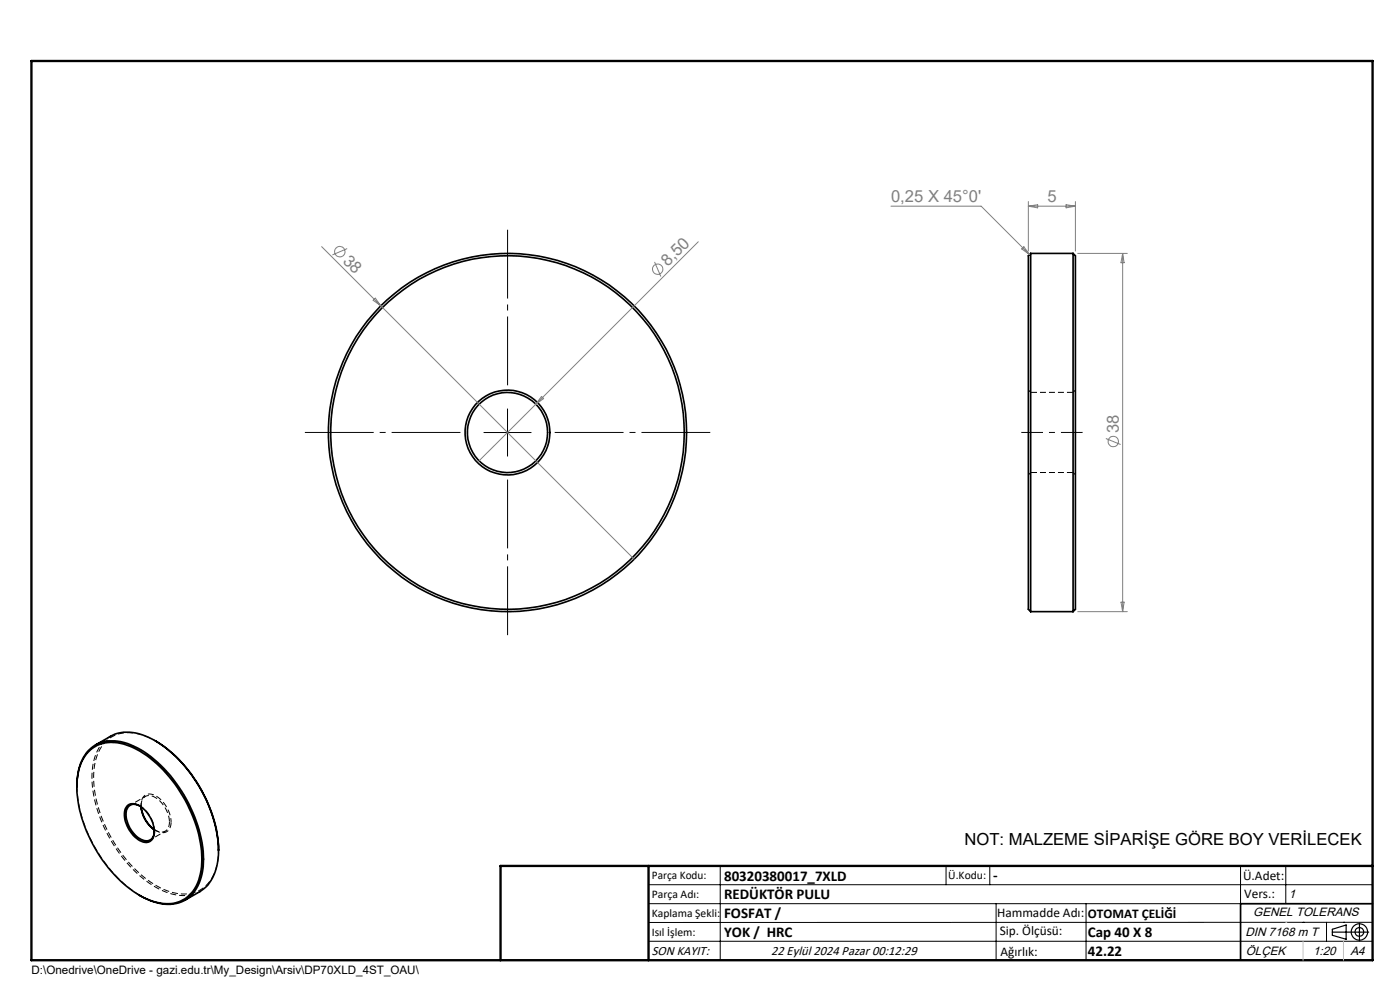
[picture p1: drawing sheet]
<svg xmlns="http://www.w3.org/2000/svg" width="297mm" height="210mm" viewBox="0 0 297 210" stroke-linecap="round" stroke-linejoin="round" font-family="sans-serif">
<g fill="none" stroke="#000" stroke-width=".35">
<path d="M218.7 53.8v75.9M218.7 53.8l-.5 .4v75l.5 .5M218.7 53.8h8.9M227.6 53.8v75.9M227.6 53.8l.5 .4v75l-.5 .5M218.7 129.7h8.9M19.2 159.1a7.9 7.9 0 0 1 8.4-.8 26.6 26.6 0 0 1 13 14.1 21.2 21.2 0 0 1 1.7 13.6 7.2 7.2 0 0 1-9.7 5.2 23 23 0 0 1-11.4-9.6 27 27 0 0 1-4.9-15.9 9.9 9.9 0 0 1 2.9-6.6zM20.2 158l3.2-1.8a9.1 9.1 0 0 1 9 .6 29.5 29.5 0 0 1 13.5 19.2l.4 2.7 .1 1.7M32.9 157.1a29.2 29.2 0 0 1 13.5 23.3M16.3 166.9a10.7 10.7 0 0 1 2.9-8.1 7.8 7.8 0 0 1 8.6-.8 26.2 26.2 0 0 1 12.2 12.5 24.2 24.2 0 0 1 2.9 14.9 7.3 7.3 0 0 1-7.4 6.4 12.4 12.4 0 0 1-5.9-1.9M27.2 170.8a2.61 2.61 0 0 1 3.1 .7 6.1 6.1 0 0 1 2.2 6.3 1.9 1.9 0 0 1-2.8 .5 6.5 6.5 0 0 1-3.1-6.8zM29.7 171a1.85 1.85 0 0 0-2.2-.1 1.85 1.85 0 0 0-.8 2.1 6 6 0 0 0 4.3 5.4 1.74 1.74 0 0 0 1.7-2.1"/>
<path d="M29.9 171.2a6.7 6.7 0 0 0 2.8 4.8 7.1 7.1 0 0 1-2.7-4.8M46.4 180.4a10.4 10.4 0 0 1-3.2 8.2l-4 2.4M291.2 191.7h-28v12"/>
<circle cx="107.7" cy="91.7" r="37.5"/>
<circle cx="107.7" cy="91.7" r="38"/>
<circle cx="107.7" cy="91.7" r="9"/>
<circle cx="107.7" cy="91.7" r="8.5"/>
</g>
<path d="M218.7 83.2l-.5-.5M228.2 82.7l-.5 .5M218.2 100.7l.5-.5M227.7 100.2l.5 .5" fill="none" stroke="#000" stroke-width=".21" stroke-dasharray="1.3 .6" stroke-dashoffset=".4" stroke-linecap="butt"/>
<path d="M227.7 83.2h-9M218.7 100.2h9M29.9 171.1a1.91 1.91 0 0 1 1-2.2 1.91 1.91 0 0 1 2.3 .4 6.7 6.7 0 0 1 2.7 5.1" fill="none" stroke="#000" stroke-width=".21" stroke-dasharray="1.3 .6" stroke-dashoffset="-.1" stroke-linecap="butt"/>
<path d="M29.8 171l-.2-.1M29.9 170.7v.2M32.7 176a2.03 2.03 0 0 0 3.4-.5l.2-1.1M32.8 176.4v-.2M32.9 176.1l.2 .1M29.8 190a29.7 29.7 0 0 1-13.5-23.3" fill="none" stroke="#000" stroke-width=".21" stroke-dasharray="1.3 .6" stroke-linecap="butt"/>
<path d="M23.4 156.2a8.8 8.8 0 0 0-3.9 7.5 28.8 28.8 0 0 0 7.4 19.3 18.6 18.6 0 0 0 11.1 6.9 7.1 7.1 0 0 0 4.4-.8M36.3 174.4a6.6 6.6 0 0 0-4.1-5.9 1.92 1.92 0 0 0-2.3 2.4l.1 .2M46.4 180.2a9.6 9.6 0 0 1-3.6 8.4 8.7 8.7 0 0 1-8.8-.3 28.7 28.7 0 0 1-13.1-16.8 16.6 16.6 0 0 1 .3-12.6 7 7 0 0 1 8.6-3.1l1.4 .5 1.9 .9" fill="none" stroke="#000" stroke-width=".21" stroke-dasharray="1.3 .6" stroke-dashoffset=".5" stroke-linecap="butt"/>
<path d="M32.8 176.3a6.6 6.6 0 0 0-3.1-5.4" fill="none" stroke="#000" stroke-width=".21" stroke-dasharray="1.3 .6" stroke-dashoffset=".3" stroke-linecap="butt"/>
<path d="M35.9 174.4a1.87 1.87 0 0 1-1 2 1.87 1.87 0 0 1-2.2-.4" fill="none" stroke="#000" stroke-width=".21" stroke-dasharray="1.3 .6" stroke-dashoffset=".2" stroke-linecap="butt"/>
<path d="M30.8 168.9l-3.2 1.9M31.9 178.1l3.2-1.8" fill="none" stroke="#000" stroke-width=".21" stroke-dasharray="1.3 .6" stroke-dashoffset=".7" stroke-linecap="butt"/>
<g fill="none" stroke="#808080" stroke-width=".21">
<path d="M68.2 52.3l12.6 12.6M73.7 52.7l-3.2 1.4M138.9 55.6l1.3 3.1M148.1 51.3l-46.5 46.4M189 43.7h19.1l10.3 10.3M216.7 52.8l.5-.5 1.2 1.7zM218.2 42.7v10.6M218.2 43.7h9.9M218.2 43.7l1.9-.3v.7zM226.2 43.4l1.9 .3-1.9 .4zM228.1 42.7v10.6M228.6 53.8h10.5"/>
<path d="M238.2 53.8v75.9M238.2 53.8l.3 1.9h-.7zM79.2 63.7l.4-.5 1.2 1.7zM80.8 64.9l53.7 53.7M114.9 84.1l.4 .5-1.6 1.2zM234.6 93l3.1 1.3M228.6 129.7h10.5M237.8 127.7h.7l-.3 2z"/>
<circle cx="72.1" cy="53.4" r="1.1"/>
<circle cx="139.5" cy="57.1" r="1.11"/>
<circle cx="236.2" cy="93.7" r="1.09"/>
</g>
<g fill="none" stroke="#000" stroke-width=".25">
<path d="M282.6 197.7h7.8M282.6 197.1l3-.9v3l-3-.8zM288.4 195.8v3.8M106.2 203.7h185"/>
<circle cx="288.4" cy="197.7" r="1.74"/>
<circle cx="288.4" cy="197.7" r=".93"/>
</g>
<path d="M229.7 91.7h-13" fill="none" stroke="#000" stroke-width=".21" stroke-dasharray="15.2 1.3 1.3 1.3" stroke-dashoffset="10.6" stroke-linecap="butt"/>
<path d="M97.7 91.7h-33M107.7 81.7v-33M117.7 91.7h33M107.7 101.7v33" fill="none" stroke="#000" stroke-width=".21" stroke-dasharray="15.2 1.3 1.3 1.3" stroke-dashoffset=".6" stroke-linecap="butt"/>
<g fill="none" stroke="#000" stroke-width=".21">
<path d="M102.7 91.7h10M107.7 86.7v10.1M137.6 187.7h153.6M137.6 191.7h153.6M137.6 199.7h153.6M152.8 183.7v20M200.7 183.7v4M210 183.7v4M211.3 191.7v12M230.4 191.7v12M263.2 183.7v20M272.8 183.7v8"/>
<path d="M276.4 195.6h.1M281.4 195.6v4.1M285 195.6h.1M291.2 195.6l-153.6 .1"/>
</g>
<path d="M6.7 12.9h284.5v190.8h-284.5zM137.6 183.7v20M291.2 183.7h-185v20" fill="none" stroke="#000" stroke-width=".5"/>
<path d="M276.4 199.7v4M285 199.7v4" fill="none" stroke="#c0c0c0" stroke-width=".21"/>
<path d="M272.8 195.6h.1" fill="none" stroke="#c0c0c0" stroke-width=".25"/>
<g font-size="3.5" fill="#808080">
<text x="189" y="42.9">0,25 X 45°0'</text>
<text x="222.2" y="42.9">5</text>
<text x="72.6" y="55.5" transform="rotate(45 72.6 55.5)">38</text>
<text x="141.7" y="56.6" transform="rotate(-45 141.7 56.6)">8,50</text>
<text x="237.4" y="91.8" transform="rotate(-90 237.4 91.8)">38</text>
</g>
<text font-size="3.5" x="204.6" y="179.3">NOT: MALZEME SİPARİŞE GÖRE BOY VERİLECEK</text>
<g font-size="3.2">
<text x="153.6" y="186.8">80320380017_7XLD</text>
<text x="153.6" y="190.8">REDÜKTÖR PULU</text>
<text x="210.7" y="186.6">-</text>
<text x="153.6" y="194.8">FOSFAT /</text>
<text x="153.6" y="198.8">YOK / HRC</text>
<text x="230.8" y="198.7">Cap 40 X 8</text>
<text x="230.8" y="202.8">42.22</text>
</g>
<g font-size="2.8">
<text x="263.7" y="186.7">Ü.Adet:</text>
<text x="263.9" y="190.5">Vers.:</text>
<text x="211.5" y="194.5">Hammadde Adı:</text>
<text x="230.8" y="194.7">OTOMAT ÇELİĞİ</text>
<text x="138.3" y="202.6">SON KAYIT:</text>
<text x="163.6" y="202.6">22 Eylül 2024 Pazar 00:12:29</text>
<text x="212.1" y="198.4">Sip. Ölçüsü:</text>
<text x="212.2" y="202.7">Ağırlık:</text>
</g>
<g font-size="2.6">
<text x="273.4" y="190.4">1</text>
<text x="265.9" y="194.4">GENEL TOLERANS</text>
<text x="264.2" y="198.5">DIN 7168 m T</text>
<text x="264.3" y="202.6">ÖLÇEK</text>
<text x="278.5" y="202.6">1:20</text>
<text x="286.5" y="202.6">A4</text>
</g>
<g font-size="2.5">
<text x="138.3" y="186.4">Parça Kodu:</text>
<text x="138.3" y="190.5">Parça Adı:</text>
<text x="201.2" y="186.5">Ü.Kodu:</text>
<text x="138.3" y="194.5">Kaplama Şekli:</text>
<text x="138.3" y="198.6">Isıl İşlem:</text>
<text x="6.7" y="206.7">D:\Onedrive\OneDrive - gazi.edu.tr\My_Design\Arsiv\DP70XLD_4ST_OAU\</text>
</g>
</svg>
